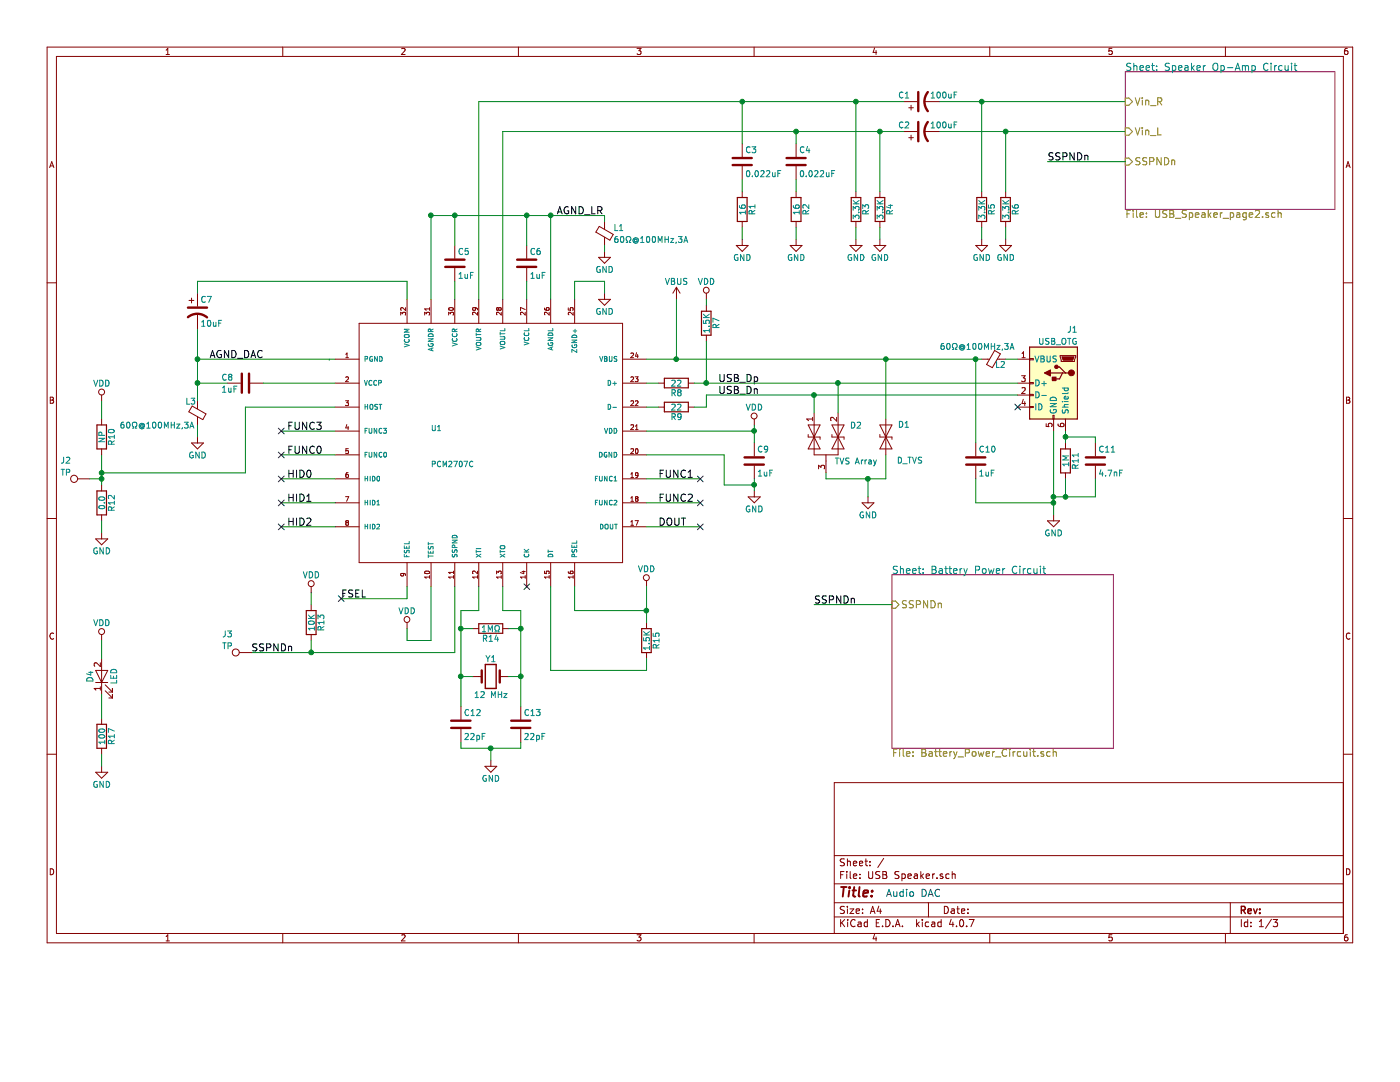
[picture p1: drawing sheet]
EESchema Schematic File Version 2
LIBS:USB-Speaker_Library
LIBS:power
LIBS:device
LIBS:switches
LIBS:relays
LIBS:motors
LIBS:transistors
LIBS:conn
LIBS:linear
LIBS:regul
LIBS:74xx
LIBS:cmos4000
LIBS:adc-dac
LIBS:memory
LIBS:xilinx
LIBS:microcontrollers
LIBS:dsp
LIBS:microchip
LIBS:analog_switches
LIBS:motorola
LIBS:texas
LIBS:intel
LIBS:audio
LIBS:interface
LIBS:digital-audio
LIBS:philips
LIBS:display
LIBS:cypress
LIBS:siliconi
LIBS:opto
LIBS:atmel
LIBS:contrib
LIBS:valves
LIBS:PCM2707
LIBS:USB Speaker-cache
EELAYER 25 0
EELAYER END
$Descr A4 11693 8268
encoding utf-8
Sheet 1 3
Title ""
Date ""
Rev ""
Comp ""
Comment1 ""
Comment2 ""
Comment3 ""
Comment4 ""
$EndDescr
Text Notes 7400 7500 0    60   ~ 0
Audio DAC
$Comp
L PCM2707C U1
U 1 1
P 4100 3700
F 0 "U1" H 3600 3800 45  0000 L BNN
F 1 "PCM2707C" H 3600 3500 45  0000 L BNN
F 2 "PCM2707C" H 4130 3850 20  0001 C CNN
F 3 "" H 4100 3700 60  0001 C CNN
	1    4100 3700
	1    0    0    -1  
$EndComp
$Comp
L Crystal Y1
U 1 1
P 4100 5650
F 0 "Y1" H 4100 5800 50  0000 C CNN
F 1 "12 MHz" H 4100 5500 50  0000 C CNN
F 2 "" H 4100 5650 50  0001 C CNN
F 3 "" H 4100 5650 50  0001 C CNN
	1    4100 5650
	1    0    0    -1  
$EndComp
$Comp
L R R14
U 1 1
P 4100 5250
F 0 "R14" V 4180 5250 50  0000 C CNN
F 1 "1MΩ" V 4100 5250 50  0000 C CNN
F 2 "" V 4030 5250 50  0001 C CNN
F 3 "" H 4100 5250 50  0001 C CNN
	1    4100 5250
	0    1    1    0   
$EndComp
$Comp
L C C12
U 1 1
P 3850 6050
F 0 "C12" H 3875 6150 50  0000 L CNN
F 1 "22pF" H 3875 5950 50  0000 L CNN
F 2 "" H 3888 5900 50  0001 C CNN
F 3 "" H 3850 6050 50  0001 C CNN
	1    3850 6050
	1    0    0    -1  
$EndComp
$Comp
L C C13
U 1 1
P 4350 6050
F 0 "C13" H 4375 6150 50  0000 L CNN
F 1 "22pF" H 4375 5950 50  0000 L CNN
F 2 "" H 4388 5900 50  0001 C CNN
F 3 "" H 4350 6050 50  0001 C CNN
	1    4350 6050
	1    0    0    -1  
$EndComp
$Comp
L GND #PWR23
U 1 1
P 4100 6350
F 0 "#PWR23" H 4100 6100 50  0001 C CNN
F 1 "GND" H 4100 6200 50  0000 C CNN
F 2 "" H 4100 6350 50  0001 C CNN
F 3 "" H 4100 6350 50  0001 C CNN
	1    4100 6350
	1    0    0    -1  
$EndComp
$Comp
L USB_OTG J1
U 1 1
P 8800 3200
F 0 "J1" H 8600 3650 50  0000 L CNN
F 1 "USB_OTG" H 8600 3550 50  0000 L CNN
F 2 "" H 8950 3150 50  0001 C CNN
F 3 "" H 8950 3150 50  0001 C CNN
	1    8800 3200
	-1   0    0    -1  
$EndComp
$Comp
L GND #PWR16
U 1 1
P 8800 4300
F 0 "#PWR16" H 8800 4050 50  0001 C CNN
F 1 "GND" H 8800 4150 50  0000 C CNN
F 2 "" H 8800 4300 50  0001 C CNN
F 3 "" H 8800 4300 50  0001 C CNN
	1    8800 4300
	1    0    0    -1  
$EndComp
$Comp
L R R11
U 1 1
P 8900 3850
F 0 "R11" V 8980 3850 50  0000 C CNN
F 1 "1M" V 8900 3850 50  0000 C CNN
F 2 "" V 8830 3850 50  0001 C CNN
F 3 "" H 8900 3850 50  0001 C CNN
	1    8900 3850
	1    0    0    -1  
$EndComp
$Comp
L C C11
U 1 1
P 9150 3850
F 0 "C11" H 9175 3950 50  0000 L CNN
F 1 "4.7nF" H 9175 3750 50  0000 L CNN
F 2 "" H 9188 3700 50  0001 C CNN
F 3 "" H 9150 3850 50  0001 C CNN
	1    9150 3850
	1    0    0    -1  
$EndComp
NoConn ~ 8500 3400
$Comp
L C C10
U 1 1
P 8150 3850
F 0 "C10" H 8175 3950 50  0000 L CNN
F 1 "1uF" H 8175 3750 50  0000 L CNN
F 2 "" H 8188 3700 50  0001 C CNN
F 3 "" H 8150 3850 50  0001 C CNN
	1    8150 3850
	1    0    0    -1  
$EndComp
$Comp
L Ferrite_Bead_Small L2
U 1 1
P 8300 3000
F 0 "L2" V 8250 2900 50  0000 L CNN
F 1 "60Ω@100MHz,3A" V 8400 3450 50  0000 R CNN
F 2 "" V 8230 3000 50  0001 C CNN
F 3 "" H 8300 3000 50  0001 C CNN
	1    8300 3000
	0    -1   -1   0   
$EndComp
Text Label 6000 3200 0    60   ~ 0
USB_Dp
Text Label 6000 3300 0    60   ~ 0
USB_Dn
$Comp
L C C5
U 1 1
P 3800 2200
F 0 "C5" H 3825 2300 50  0000 L CNN
F 1 "1uF" H 3825 2100 50  0000 L CNN
F 2 "" H 3838 2050 50  0001 C CNN
F 3 "" H 3800 2200 50  0001 C CNN
	1    3800 2200
	1    0    0    -1  
$EndComp
$Comp
L C C6
U 1 1
P 4400 2200
F 0 "C6" H 4425 2300 50  0000 L CNN
F 1 "1uF" H 4425 2100 50  0000 L CNN
F 2 "" H 4438 2050 50  0001 C CNN
F 3 "" H 4400 2200 50  0001 C CNN
	1    4400 2200
	1    0    0    -1  
$EndComp
$Comp
L GND #PWR7
U 1 1
P 5050 2100
F 0 "#PWR7" H 5050 1850 50  0001 C CNN
F 1 "GND" H 5050 1950 50  0000 C CNN
F 2 "" H 5050 2100 50  0001 C CNN
F 3 "" H 5050 2100 50  0001 C CNN
	1    5050 2100
	1    0    0    -1  
$EndComp
Text Label 4650 1800 0    60   ~ 0
AGND_LR
$Comp
L Ferrite_Bead_Small L1
U 1 1
P 5050 1950
F 0 "L1" H 5125 2000 50  0000 L CNN
F 1 "60Ω@100MHz,3A" H 5125 1900 50  0000 L CNN
F 2 "" V 4980 1950 50  0001 C CNN
F 3 "" H 5050 1950 50  0001 C CNN
	1    5050 1950
	1    0    0    -1  
$EndComp
$Comp
L GND #PWR8
U 1 1
P 5050 2450
F 0 "#PWR8" H 5050 2200 50  0001 C CNN
F 1 "GND" H 5050 2300 50  0000 C CNN
F 2 "" H 5050 2450 50  0001 C CNN
F 3 "" H 5050 2450 50  0001 C CNN
	1    5050 2450
	1    0    0    -1  
$EndComp
$Comp
L C C8
U 1 1
P 2050 3200
F 0 "C8" V 2000 3000 50  0000 L CNN
F 1 "1uF" V 2100 3000 50  0000 L CNN
F 2 "" H 2088 3050 50  0001 C CNN
F 3 "" H 2050 3200 50  0001 C CNN
	1    2050 3200
	0    1    1    0   
$EndComp
$Comp
L Ferrite_Bead_Small L3
U 1 1
P 1650 3450
F 0 "L3" H 1550 3550 50  0000 L CNN
F 1 "60Ω@100MHz,3A" H 1000 3350 50  0000 L CNN
F 2 "" V 1580 3450 50  0001 C CNN
F 3 "" H 1650 3450 50  0001 C CNN
	1    1650 3450
	1    0    0    -1  
$EndComp
$Comp
L GND #PWR13
U 1 1
P 1650 3650
F 0 "#PWR13" H 1650 3400 50  0001 C CNN
F 1 "GND" H 1650 3500 50  0000 C CNN
F 2 "" H 1650 3650 50  0001 C CNN
F 3 "" H 1650 3650 50  0001 C CNN
	1    1650 3650
	1    0    0    -1  
$EndComp
Text Label 1750 3000 0    60   ~ 0
AGND_DAC
$Comp
L CP1 C7
U 1 1
P 1650 2600
F 0 "C7" H 1675 2700 50  0000 L CNN
F 1 "10uF" H 1675 2500 50  0000 L CNN
F 2 "" H 1650 2600 50  0001 C CNN
F 3 "" H 1650 2600 50  0001 C CNN
	1    1650 2600
	1    0    0    -1  
$EndComp
$Comp
L GND #PWR14
U 1 1
P 6300 4100
F 0 "#PWR14" H 6300 3850 50  0001 C CNN
F 1 "GND" H 6300 3950 50  0000 C CNN
F 2 "" H 6300 4100 50  0001 C CNN
F 3 "" H 6300 4100 50  0001 C CNN
	1    6300 4100
	1    0    0    -1  
$EndComp
$Comp
L VDD #PWR12
U 1 1
P 6300 3550
F 0 "#PWR12" H 6300 3400 50  0001 C CNN
F 1 "VDD" H 6300 3700 50  0000 C CNN
F 2 "" H 6300 3550 50  0001 C CNN
F 3 "" H 6300 3550 50  0001 C CNN
	1    6300 3550
	1    0    0    -1  
$EndComp
$Comp
L VDD #PWR18
U 1 1
P 5400 4900
F 0 "#PWR18" H 5400 4750 50  0001 C CNN
F 1 "VDD" H 5400 5050 50  0000 C CNN
F 2 "" H 5400 4900 50  0001 C CNN
F 3 "" H 5400 4900 50  0001 C CNN
	1    5400 4900
	1    0    0    -1  
$EndComp
NoConn ~ 4400 4900
$Comp
L R R15
U 1 1
P 5400 5350
F 0 "R15" V 5480 5350 50  0000 C CNN
F 1 "1.5K" V 5400 5350 50  0000 C CNN
F 2 "" V 5330 5350 50  0001 C CNN
F 3 "" H 5400 5350 50  0001 C CNN
	1    5400 5350
	1    0    0    -1  
$EndComp
$Comp
L R R8
U 1 1
P 5650 3200
F 0 "R8" V 5730 3200 50  0000 C CNN
F 1 "22" V 5650 3200 50  0000 C CNN
F 2 "" V 5580 3200 50  0001 C CNN
F 3 "" H 5650 3200 50  0001 C CNN
	1    5650 3200
	0    1    1    0   
$EndComp
$Comp
L R R9
U 1 1
P 5650 3400
F 0 "R9" V 5730 3400 50  0000 C CNN
F 1 "22" V 5650 3400 50  0000 C CNN
F 2 "" V 5580 3400 50  0001 C CNN
F 3 "" H 5650 3400 50  0001 C CNN
	1    5650 3400
	0    1    1    0   
$EndComp
$Comp
L C C9
U 1 1
P 6300 3850
F 0 "C9" H 6325 3950 50  0000 L CNN
F 1 "1uF" H 6325 3750 50  0000 L CNN
F 2 "" H 6338 3700 50  0001 C CNN
F 3 "" H 6300 3850 50  0001 C CNN
	1    6300 3850
	1    0    0    -1  
$EndComp
$Comp
L VDD #PWR20
U 1 1
P 3400 5250
F 0 "#PWR20" H 3400 5100 50  0001 C CNN
F 1 "VDD" H 3400 5400 50  0000 C CNN
F 2 "" H 3400 5250 50  0001 C CNN
F 3 "" H 3400 5250 50  0001 C CNN
	1    3400 5250
	1    0    0    -1  
$EndComp
$Comp
L R R7
U 1 1
P 5900 2700
F 0 "R7" V 5980 2700 50  0000 C CNN
F 1 "1.5K" V 5900 2700 50  0000 C CNN
F 2 "" V 5830 2700 50  0001 C CNN
F 3 "" H 5900 2700 50  0001 C CNN
	1    5900 2700
	1    0    0    -1  
$EndComp
$Comp
L VDD #PWR10
U 1 1
P 5900 2500
F 0 "#PWR10" H 5900 2350 50  0001 C CNN
F 1 "VDD" H 5900 2650 50  0000 C CNN
F 2 "" H 5900 2500 50  0001 C CNN
F 3 "" H 5900 2500 50  0001 C CNN
	1    5900 2500
	1    0    0    -1  
$EndComp
$Comp
L C C3
U 1 1
P 6200 1350
F 0 "C3" H 6225 1450 50  0000 L CNN
F 1 "0.022uF" H 6225 1250 50  0000 L CNN
F 2 "" H 6238 1200 50  0001 C CNN
F 3 "" H 6200 1350 50  0001 C CNN
	1    6200 1350
	1    0    0    -1  
$EndComp
$Comp
L C C4
U 1 1
P 6650 1350
F 0 "C4" H 6675 1450 50  0000 L CNN
F 1 "0.022uF" H 6675 1250 50  0000 L CNN
F 2 "" H 6688 1200 50  0001 C CNN
F 3 "" H 6650 1350 50  0001 C CNN
	1    6650 1350
	1    0    0    -1  
$EndComp
$Comp
L CP1 C1
U 1 1
P 7700 850
F 0 "C1" V 7750 950 50  0000 L CNN
F 1 "100uF" V 7750 550 50  0000 L CNN
F 2 "" H 7700 850 50  0001 C CNN
F 3 "" H 7700 850 50  0001 C CNN
	1    7700 850 
	0    -1   -1   0   
$EndComp
$Comp
L CP1 C2
U 1 1
P 7700 1100
F 0 "C2" V 7750 1200 50  0000 L CNN
F 1 "100uF" V 7750 800 50  0000 L CNN
F 2 "" H 7700 1100 50  0001 C CNN
F 3 "" H 7700 1100 50  0001 C CNN
	1    7700 1100
	0    -1   -1   0   
$EndComp
$Comp
L R R1
U 1 1
P 6200 1750
F 0 "R1" V 6280 1750 50  0000 C CNN
F 1 "16" V 6200 1750 50  0000 C CNN
F 2 "" V 6130 1750 50  0001 C CNN
F 3 "" H 6200 1750 50  0001 C CNN
	1    6200 1750
	1    0    0    -1  
$EndComp
$Comp
L R R2
U 1 1
P 6650 1750
F 0 "R2" V 6730 1750 50  0000 C CNN
F 1 "16" V 6650 1750 50  0000 C CNN
F 2 "" V 6580 1750 50  0001 C CNN
F 3 "" H 6650 1750 50  0001 C CNN
	1    6650 1750
	1    0    0    -1  
$EndComp
$Comp
L GND #PWR1
U 1 1
P 6200 2000
F 0 "#PWR1" H 6200 1750 50  0001 C CNN
F 1 "GND" H 6200 1850 50  0000 C CNN
F 2 "" H 6200 2000 50  0001 C CNN
F 3 "" H 6200 2000 50  0001 C CNN
	1    6200 2000
	1    0    0    -1  
$EndComp
$Comp
L GND #PWR2
U 1 1
P 6650 2000
F 0 "#PWR2" H 6650 1750 50  0001 C CNN
F 1 "GND" H 6650 1850 50  0000 C CNN
F 2 "" H 6650 2000 50  0001 C CNN
F 3 "" H 6650 2000 50  0001 C CNN
	1    6650 2000
	1    0    0    -1  
$EndComp
$Comp
L R R3
U 1 1
P 7150 1750
F 0 "R3" V 7230 1750 50  0000 C CNN
F 1 "3.3K" V 7150 1750 50  0000 C CNN
F 2 "" V 7080 1750 50  0001 C CNN
F 3 "" H 7150 1750 50  0001 C CNN
	1    7150 1750
	1    0    0    -1  
$EndComp
$Comp
L R R4
U 1 1
P 7350 1750
F 0 "R4" V 7430 1750 50  0000 C CNN
F 1 "3.3K" V 7350 1750 50  0000 C CNN
F 2 "" V 7280 1750 50  0001 C CNN
F 3 "" H 7350 1750 50  0001 C CNN
	1    7350 1750
	1    0    0    -1  
$EndComp
$Comp
L R R5
U 1 1
P 8200 1750
F 0 "R5" V 8280 1750 50  0000 C CNN
F 1 "3.3K" V 8200 1750 50  0000 C CNN
F 2 "" V 8130 1750 50  0001 C CNN
F 3 "" H 8200 1750 50  0001 C CNN
	1    8200 1750
	1    0    0    -1  
$EndComp
$Comp
L R R6
U 1 1
P 8400 1750
F 0 "R6" V 8480 1750 50  0000 C CNN
F 1 "3.3K" V 8400 1750 50  0000 C CNN
F 2 "" V 8330 1750 50  0001 C CNN
F 3 "" H 8400 1750 50  0001 C CNN
	1    8400 1750
	1    0    0    -1  
$EndComp
$Comp
L GND #PWR3
U 1 1
P 7150 2000
F 0 "#PWR3" H 7150 1750 50  0001 C CNN
F 1 "GND" H 7150 1850 50  0000 C CNN
F 2 "" H 7150 2000 50  0001 C CNN
F 3 "" H 7150 2000 50  0001 C CNN
	1    7150 2000
	1    0    0    -1  
$EndComp
$Comp
L GND #PWR4
U 1 1
P 7350 2000
F 0 "#PWR4" H 7350 1750 50  0001 C CNN
F 1 "GND" H 7350 1850 50  0000 C CNN
F 2 "" H 7350 2000 50  0001 C CNN
F 3 "" H 7350 2000 50  0001 C CNN
	1    7350 2000
	1    0    0    -1  
$EndComp
$Comp
L GND #PWR5
U 1 1
P 8200 2000
F 0 "#PWR5" H 8200 1750 50  0001 C CNN
F 1 "GND" H 8200 1850 50  0000 C CNN
F 2 "" H 8200 2000 50  0001 C CNN
F 3 "" H 8200 2000 50  0001 C CNN
	1    8200 2000
	1    0    0    -1  
$EndComp
$Comp
L GND #PWR6
U 1 1
P 8400 2000
F 0 "#PWR6" H 8400 1750 50  0001 C CNN
F 1 "GND" H 8400 1850 50  0000 C CNN
F 2 "" H 8400 2000 50  0001 C CNN
F 3 "" H 8400 2000 50  0001 C CNN
	1    8400 2000
	1    0    0    -1  
$EndComp
$Comp
L VDD #PWR11
U 1 1
P 850 3350
F 0 "#PWR11" H 850 3200 50  0001 C CNN
F 1 "VDD" H 850 3500 50  0000 C CNN
F 2 "" H 850 3350 50  0001 C CNN
F 3 "" H 850 3350 50  0001 C CNN
	1    850  3350
	1    0    0    -1  
$EndComp
Text Label 5500 4000 0    60   ~ 0
FUNC1
Text Label 5500 4200 0    60   ~ 0
FUNC2
Text Label 5500 4400 0    60   ~ 0
DOUT
Text Label 2400 3600 0    60   ~ 0
FUNC3
Text Label 2400 3800 0    60   ~ 0
FUNC0
Text Label 2400 4000 0    60   ~ 0
HID0
Text Label 2400 4200 0    60   ~ 0
HID1
Text Label 2400 4400 0    60   ~ 0
HID2
Text Label 2850 5000 0    60   ~ 0
FSEL
Wire Wire Line
	4200 4900 4200 5100
Wire Wire Line
	4200 5100 4350 5100
Wire Wire Line
	4000 5100 4000 4900
Wire Wire Line
	3850 5100 4000 5100
Wire Wire Line
	3850 5100 3850 5900
Wire Wire Line
	4350 5650 4250 5650
Wire Wire Line
	3850 5650 3950 5650
Wire Wire Line
	3950 5250 3850 5250
Connection ~ 3850 5250
Wire Wire Line
	4250 5250 4350 5250
Connection ~ 4350 5250
Connection ~ 4350 5650
Connection ~ 3850 5650
Wire Wire Line
	4100 6350 4100 6250
Wire Wire Line
	3850 6250 4350 6250
Wire Wire Line
	3850 6250 3850 6200
Wire Wire Line
	4350 6250 4350 6200
Connection ~ 4100 6250
Wire Wire Line
	4350 5100 4350 5900
Wire Wire Line
	8800 3600 8800 4300
Wire Wire Line
	8800 4150 9150 4150
Wire Wire Line
	8900 3600 8900 3700
Wire Wire Line
	8900 4150 8900 4000
Connection ~ 8800 4200
Wire Wire Line
	9150 3650 9150 3700
Wire Wire Line
	9150 3650 8900 3650
Connection ~ 8900 3650
Wire Wire Line
	9150 4150 9150 4000
Connection ~ 8900 4150
Wire Wire Line
	8150 4000 8150 4200
Wire Wire Line
	8500 3000 8400 3000
Wire Wire Line
	5400 3000 8200 3000
Wire Wire Line
	8150 3700 8150 3000
Connection ~ 8150 3000
Connection ~ 8800 4150
Wire Wire Line
	8150 4200 8800 4200
Wire Wire Line
	3600 1800 5050 1800
Wire Wire Line
	3600 1800 3600 2500
Wire Wire Line
	3800 1800 3800 2050
Wire Wire Line
	3800 2350 3800 2500
Wire Wire Line
	4400 2350 4400 2500
Wire Wire Line
	4400 1800 4400 2050
Wire Wire Line
	4600 1800 4600 2500
Connection ~ 4600 1800
Connection ~ 3600 1800
Wire Wire Line
	5050 1800 5050 1850
Wire Wire Line
	5050 2050 5050 2100
Wire Wire Line
	4800 2500 4800 2350
Wire Wire Line
	4800 2350 5050 2350
Wire Wire Line
	5050 2350 5050 2450
Connection ~ 4400 1800
Connection ~ 3800 1800
Wire Wire Line
	1650 2750 1650 3350
Wire Wire Line
	1900 3200 1650 3200
Connection ~ 1650 3200
Wire Wire Line
	1650 3550 1650 3650
Wire Wire Line
	3400 2350 3400 2500
Wire Wire Line
	1650 2350 3400 2350
Connection ~ 1650 3000
Wire Wire Line
	5400 3800 6050 3800
Wire Wire Line
	4800 4900 4800 5100
Wire Wire Line
	4800 5100 5400 5100
Wire Wire Line
	5400 4900 5400 5200
Wire Wire Line
	2200 3200 2800 3200
Wire Wire Line
	1650 2350 1650 2450
Wire Wire Line
	1650 3000 2800 3000
Connection ~ 5400 5100
Wire Wire Line
	4600 4900 4600 5600
Wire Wire Line
	4600 5600 5400 5600
Wire Wire Line
	5400 5600 5400 5500
Wire Wire Line
	6300 3550 6300 3700
Wire Wire Line
	5400 3600 6300 3600
Connection ~ 6300 3600
Wire Wire Line
	6050 3800 6050 4050
Wire Wire Line
	6300 4000 6300 4100
Wire Wire Line
	6050 4050 6300 4050
Connection ~ 6300 4050
Wire Wire Line
	5400 3200 5500 3200
Wire Wire Line
	5400 3400 5500 3400
Wire Wire Line
	5800 3200 8500 3200
Wire Wire Line
	5800 3400 5900 3400
Wire Wire Line
	5900 3400 5900 3300
Wire Wire Line
	5900 3300 8500 3300
Wire Wire Line
	3600 4900 3600 5350
Wire Wire Line
	3600 5350 3400 5350
Wire Wire Line
	3400 5350 3400 5250
Wire Wire Line
	2750 3000 2750 3000
Wire Wire Line
	5900 2500 5900 2550
Wire Wire Line
	5900 2850 5900 3200
Connection ~ 5900 3200
Wire Wire Line
	4000 850  4000 2500
Wire Wire Line
	4000 850  7550 850 
Wire Wire Line
	4200 1100 4200 2500
Wire Wire Line
	4200 1100 7550 1100
Wire Wire Line
	7850 850  9400 850 
Wire Wire Line
	7850 1100 9400 1100
Wire Wire Line
	6200 1200 6200 850 
Connection ~ 6200 850 
Wire Wire Line
	6650 1200 6650 1100
Connection ~ 6650 1100
Wire Wire Line
	6650 1600 6650 1500
Wire Wire Line
	6200 1600 6200 1500
Wire Wire Line
	6200 2000 6200 1900
Wire Wire Line
	6650 2000 6650 1900
Wire Wire Line
	7150 1600 7150 850 
Connection ~ 7150 850 
Wire Wire Line
	7350 1600 7350 1100
Connection ~ 7350 1100
Wire Wire Line
	8200 1600 8200 850 
Connection ~ 8200 850 
Wire Wire Line
	8400 1100 8400 1600
Connection ~ 8400 1100
Wire Wire Line
	7150 2000 7150 1900
Wire Wire Line
	7350 2000 7350 1900
Wire Wire Line
	8200 2000 8200 1900
Wire Wire Line
	8400 2000 8400 1900
Wire Wire Line
	850  3500 850  3350
Wire Wire Line
	2800 3600 2350 3600
Wire Wire Line
	2800 3800 2350 3800
Wire Wire Line
	2800 4000 2350 4000
Wire Wire Line
	2800 4200 2350 4200
Wire Wire Line
	2350 4400 2800 4400
Wire Wire Line
	3400 4900 3400 5000
Wire Wire Line
	3400 5000 2850 5000
Wire Wire Line
	5400 4000 5850 4000
Wire Wire Line
	5400 4200 5850 4200
Wire Wire Line
	5400 4400 5850 4400
Wire Wire Line
	3800 5450 3800 4900
Wire Wire Line
	2100 5450 3800 5450
Wire Wire Line
	2800 3400 2050 3400
Wire Wire Line
	2050 3400 2050 3950
Wire Wire Line
	850  3800 850  4050
$Comp
L R R10
U 1 1
P 850 3650
F 0 "R10" V 930 3650 50  0000 C CNN
F 1 "NP" V 850 3650 50  0000 C CNN
F 2 "" V 780 3650 50  0001 C CNN
F 3 "" H 850 3650 50  0001 C CNN
	1    850  3650
	1    0    0    -1  
$EndComp
$Comp
L R R12
U 1 1
P 850 4200
F 0 "R12" V 930 4200 50  0000 C CNN
F 1 "0.0" V 850 4200 50  0000 C CNN
F 2 "" V 780 4200 50  0001 C CNN
F 3 "" H 850 4200 50  0001 C CNN
	1    850  4200
	1    0    0    -1  
$EndComp
Connection ~ 850  3950
$Comp
L GND #PWR17
U 1 1
P 850 4450
F 0 "#PWR17" H 850 4200 50  0001 C CNN
F 1 "GND" H 850 4300 50  0000 C CNN
F 2 "" H 850 4450 50  0001 C CNN
F 3 "" H 850 4450 50  0001 C CNN
	1    850  4450
	1    0    0    -1  
$EndComp
Wire Wire Line
	850  4450 850  4350
$Sheet
S 9400 600  1750 1150
U 5B42C84D
F0 "Speaker Op-Amp Circuit" 60
F1 "USB_Speaker_page2.sch" 60
F2 "Vin_R" I L 9400 850 60 
F3 "Vin_L" I L 9400 1100 60 
F4 "SSPNDn" I L 9400 1350 60 
$EndSheet
NoConn ~ 5850 4000
NoConn ~ 5850 4200
NoConn ~ 5850 4400
NoConn ~ 2350 3600
NoConn ~ 2350 3800
NoConn ~ 2350 4000
NoConn ~ 2350 4200
NoConn ~ 2350 4400
NoConn ~ 2850 5000
$Comp
L VBUS #PWR9
U 1 1
P 5650 2500
F 0 "#PWR9" H 5650 2350 50  0001 C CNN
F 1 "VBUS" H 5650 2650 50  0000 C CNN
F 2 "" H 5650 2500 50  0001 C CNN
F 3 "" H 5650 2500 50  0001 C CNN
	1    5650 2500
	1    0    0    -1  
$EndComp
Wire Wire Line
	5650 2500 5650 3000
Connection ~ 5650 3000
Text Label 2100 5450 0    60   ~ 0
SSPNDn
Wire Wire Line
	9400 1350 8750 1350
Text Label 8750 1350 0    60   ~ 0
SSPNDn
$Sheet
S 7450 4800 1850 1450
U 5B42C84F
F0 "Battery Power Circuit" 60
F1 "Battery_Power_Circuit.sch" 60
F2 "SSPNDn" I L 7450 5050 60 
$EndSheet
$Comp
L R R13
U 1 1
P 2600 5200
F 0 "R13" V 2680 5200 50  0000 C CNN
F 1 "10K" V 2600 5200 50  0000 C CNN
F 2 "" V 2530 5200 50  0001 C CNN
F 3 "" H 2600 5200 50  0001 C CNN
	1    2600 5200
	1    0    0    -1  
$EndComp
$Comp
L VDD #PWR19
U 1 1
P 2600 4950
F 0 "#PWR19" H 2600 4800 50  0001 C CNN
F 1 "VDD" H 2600 5100 50  0000 C CNN
F 2 "" H 2600 4950 50  0001 C CNN
F 3 "" H 2600 4950 50  0001 C CNN
	1    2600 4950
	1    0    0    -1  
$EndComp
Wire Wire Line
	2600 5050 2600 4950
Wire Wire Line
	2600 5350 2600 5450
Connection ~ 2600 5450
Wire Wire Line
	7450 5050 6800 5050
Text Label 6800 5050 0    60   ~ 0
SSPNDn
$Comp
L LED D4
U 1 1
P 850 5650
F 0 "D4" H 850 5750 50  0000 C CNN
F 1 "LED" H 850 5550 50  0000 C CNN
F 2 "" H 850 5650 50  0001 C CNN
F 3 "" H 850 5650 50  0001 C CNN
	1    850  5650
	0    -1   -1   0   
$EndComp
$Comp
L VDD #PWR22
U 1 1
P 850 5350
F 0 "#PWR22" H 850 5200 50  0001 C CNN
F 1 "VDD" H 850 5500 50  0000 C CNN
F 2 "" H 850 5350 50  0001 C CNN
F 3 "" H 850 5350 50  0001 C CNN
	1    850  5350
	1    0    0    -1  
$EndComp
Wire Wire Line
	850  5500 850  5350
$Comp
L R R17
U 1 1
P 850 6150
F 0 "R17" V 930 6150 50  0000 C CNN
F 1 "100" V 850 6150 50  0000 C CNN
F 2 "" V 780 6150 50  0001 C CNN
F 3 "" H 850 6150 50  0001 C CNN
	1    850  6150
	1    0    0    -1  
$EndComp
$Comp
L GND #PWR25
U 1 1
P 850 6400
F 0 "#PWR25" H 850 6150 50  0001 C CNN
F 1 "GND" H 850 6250 50  0000 C CNN
F 2 "" H 850 6400 50  0001 C CNN
F 3 "" H 850 6400 50  0001 C CNN
	1    850  6400
	1    0    0    -1  
$EndComp
Wire Wire Line
	850  6400 850  6300
$Comp
L TEST_1P J2
U 1 1
P 750 4000
F 0 "J2" V 900 4200 50  0000 C CNN
F 1 "TP" V 800 4200 50  0000 C CNN
F 2 "" H 950 4000 50  0001 C CNN
F 3 "" H 950 4000 50  0001 C CNN
	1    750  4000
	0    -1   -1   0   
$EndComp
Wire Wire Line
	2050 3950 850  3950
$Comp
L TEST_1P J3
U 1 1
P 2100 5450
F 0 "J3" V 2250 5650 50  0000 C CNN
F 1 "TP" V 2150 5650 50  0000 C CNN
F 2 "" H 2300 5450 50  0001 C CNN
F 3 "" H 2300 5450 50  0001 C CNN
	1    2100 5450
	0    -1   -1   0   
$EndComp
$Comp
L GND #PWR15
U 1 1
P 7250 4150
F 0 "#PWR15" H 7250 3900 50  0001 C CNN
F 1 "GND" H 7250 4000 50  0000 C CNN
F 2 "" H 7250 4150 50  0001 C CNN
F 3 "" H 7250 4150 50  0001 C CNN
	1    7250 4150
	1    0    0    -1  
$EndComp
$Comp
L D_TVS_x2_AAC_ALT D2
U 1 1
P 6900 3800
F 0 "D2" H 7150 4050 50  0000 C CNN
F 1 "TVS Array" H 7150 3750 50  0000 C CNN
F 2 "" V 6800 3950 50  0001 C CNN
F 3 "" V 6800 3950 50  0001 C CNN
	1    6900 3800
	1    0    0    -1  
$EndComp
$Comp
L D_TVS D1
U 1 1
P 7400 3650
F 0 "D1" V 7500 3500 50  0000 C CNN
F 1 "D_TVS" V 7200 3450 50  0000 C CNN
F 2 "" H 7400 3650 50  0001 C CNN
F 3 "" H 7400 3650 50  0001 C CNN
	1    7400 3650
	0    -1   -1   0   
$EndComp
Wire Wire Line
	7400 4000 7400 3800
Wire Wire Line
	6900 4000 7400 4000
Wire Wire Line
	7250 4000 7250 4150
Wire Wire Line
	6900 3950 6900 4000
Connection ~ 7250 4000
Wire Wire Line
	7400 3500 7400 3000
Connection ~ 7400 3000
Wire Wire Line
	7000 3450 7000 3200
Connection ~ 7000 3200
Wire Wire Line
	6800 3450 6800 3300
Connection ~ 6800 3300
Wire Wire Line
	750  4000 850  4000
Connection ~ 850  4000
Wire Wire Line
	850  6000 850  5800
$EndSCHEMATC
